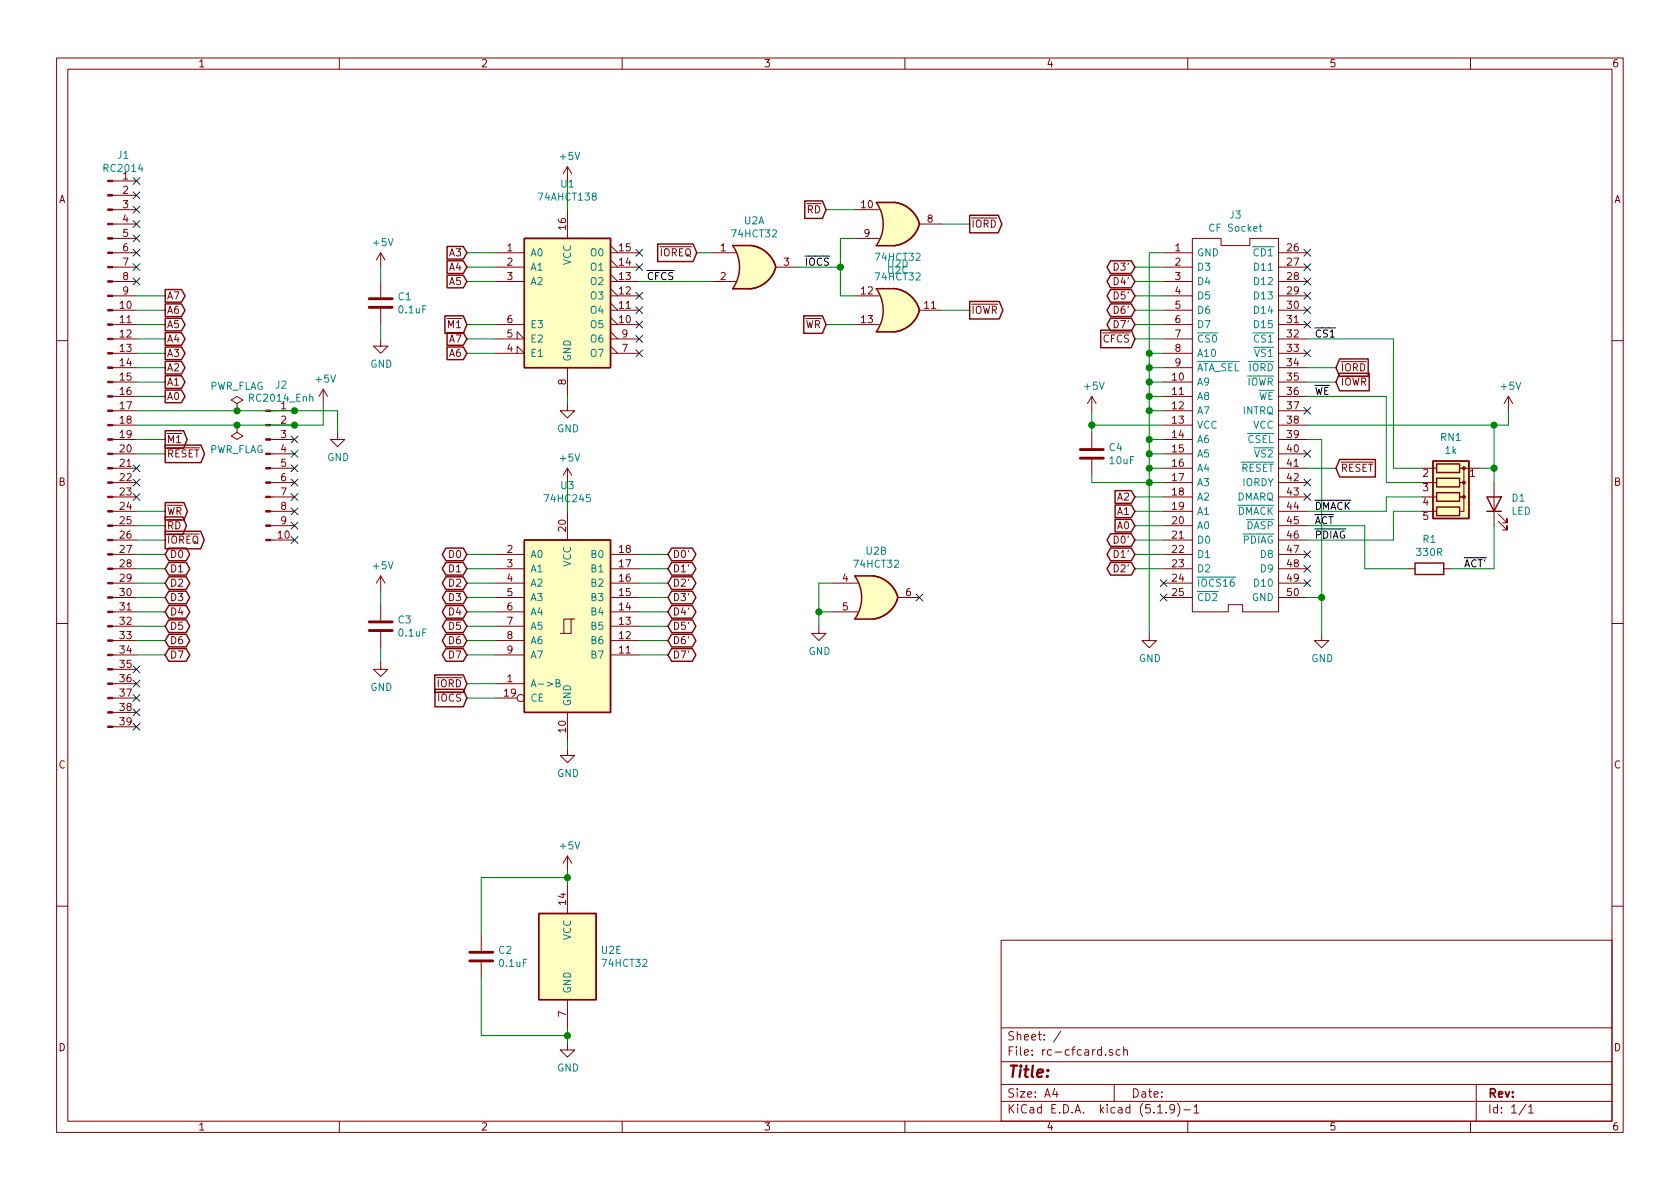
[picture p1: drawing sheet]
EESchema Schematic File Version 4
EELAYER 30 0
EELAYER END
$Descr A4 11693 8268
encoding utf-8
Sheet 1 1
Title ""
Date ""
Rev ""
Comp ""
Comment1 ""
Comment2 ""
Comment3 ""
Comment4 ""
$EndDescr
$Comp
L Connector:Conn_01x39_Male J1
U 1 1
P 750 3150
F 0 "J1" H 858 5231 50  0000 C CNN
F 1 "RC2014" H 858 5140 50  0000 C CNN
F 2 "Connector_PinHeader_2.54mm:PinHeader_1x39_P2.54mm_Vertical" H 750 3150 50  0001 C CNN
F 3 "~" H 750 3150 50  0001 C CNN
	1    750  3150
	1    0    0    -1  
$EndComp
$Comp
L Connector:Conn_01x10_Male J2
U 1 1
P 1850 3250
F 0 "J2" H 1958 3831 50  0000 C CNN
F 1 "RC2014_Enh" H 1958 3740 50  0000 C CNN
F 2 "Connector_PinHeader_2.54mm:PinHeader_1x10_P2.54mm_Vertical" H 1850 3250 50  0001 C CNN
F 3 "~" H 1850 3250 50  0001 C CNN
	1    1850 3250
	1    0    0    -1  
$EndComp
Wire Wire Line
	950  2050 1150 2050
Wire Wire Line
	1150 2150 950  2150
Wire Wire Line
	950  2250 1150 2250
Wire Wire Line
	1150 2350 950  2350
Wire Wire Line
	950  2450 1150 2450
Wire Wire Line
	1150 2550 950  2550
Wire Wire Line
	950  2650 1150 2650
Wire Wire Line
	1150 2750 950  2750
$Comp
L power:GND #PWR0101
U 1 1
P 2350 3000
F 0 "#PWR0101" H 2350 2750 50  0001 C CNN
F 1 "GND" H 2355 2827 50  0000 C CNN
F 2 "" H 2350 3000 50  0001 C CNN
F 3 "" H 2350 3000 50  0001 C CNN
	1    2350 3000
	1    0    0    -1  
$EndComp
Wire Wire Line
	950  2850 1650 2850
Wire Wire Line
	950  2950 1650 2950
Text GLabel 1150 2750 2    50   Output ~ 0
A0
Text GLabel 1150 2650 2    50   Output ~ 0
A1
Text GLabel 1150 2550 2    50   Output ~ 0
A2
Text GLabel 1150 2450 2    50   Output ~ 0
A3
Text GLabel 1150 2350 2    50   Output ~ 0
A4
Text GLabel 1150 2250 2    50   Output ~ 0
A5
Text GLabel 1150 2150 2    50   Output ~ 0
A6
Text GLabel 1150 2050 2    50   Output ~ 0
A7
Text GLabel 1150 3850 2    50   BiDi ~ 0
D0
Text GLabel 1150 3950 2    50   BiDi ~ 0
D1
Text GLabel 1150 4050 2    50   BiDi ~ 0
D2
Text GLabel 1150 4150 2    50   BiDi ~ 0
D3
Text GLabel 1150 4250 2    50   BiDi ~ 0
D4
Text GLabel 1150 4350 2    50   BiDi ~ 0
D5
Text GLabel 1150 4450 2    50   BiDi ~ 0
D6
Text GLabel 1150 4550 2    50   BiDi ~ 0
D7
Wire Wire Line
	950  3850 1150 3850
Wire Wire Line
	950  3950 1150 3950
Wire Wire Line
	950  4050 1150 4050
Wire Wire Line
	950  4150 1150 4150
Wire Wire Line
	950  4250 1150 4250
Wire Wire Line
	950  4350 1150 4350
Wire Wire Line
	950  4450 1150 4450
Wire Wire Line
	950  4550 1150 4550
Text GLabel 1150 3550 2    50   Output ~ 0
~WR
Text GLabel 1150 3650 2    50   Output ~ 0
~RD
Wire Wire Line
	1150 3650 950  3650
Wire Wire Line
	1150 3550 950  3550
NoConn ~ 950  4650
NoConn ~ 950  4750
NoConn ~ 950  4850
NoConn ~ 950  4950
NoConn ~ 950  5050
$Comp
L power:+5V #PWR0105
U 1 1
P 2250 2800
F 0 "#PWR0105" H 2250 2650 50  0001 C CNN
F 1 "+5V" H 2265 2973 50  0000 C CNN
F 2 "" H 2250 2800 50  0001 C CNN
F 3 "" H 2250 2800 50  0001 C CNN
	1    2250 2800
	1    0    0    -1  
$EndComp
$Comp
L power:PWR_FLAG #FLG0101
U 1 1
P 1650 2850
F 0 "#FLG0101" H 1650 2925 50  0001 C CNN
F 1 "PWR_FLAG" H 1650 3023 50  0000 C CNN
F 2 "" H 1650 2850 50  0001 C CNN
F 3 "~" H 1650 2850 50  0001 C CNN
	1    1650 2850
	1    0    0    -1  
$EndComp
$Comp
L power:PWR_FLAG #FLG0102
U 1 1
P 1650 2950
F 0 "#FLG0102" H 1650 3025 50  0001 C CNN
F 1 "PWR_FLAG" H 1650 3123 50  0000 C CNN
F 2 "" H 1650 2950 50  0001 C CNN
F 3 "~" H 1650 2950 50  0001 C CNN
	1    1650 2950
	-1   0    0    1   
$EndComp
Wire Wire Line
	2050 2850 2350 2850
Wire Wire Line
	2350 2850 2350 3000
Wire Wire Line
	2050 2950 2250 2950
Wire Wire Line
	2250 2950 2250 2800
NoConn ~ 2050 3750
NoConn ~ 2050 3650
NoConn ~ 2050 3550
NoConn ~ 2050 3450
NoConn ~ 2050 3350
NoConn ~ 2050 3250
NoConn ~ 2050 3050
NoConn ~ 950  3250
NoConn ~ 950  3350
Text GLabel 1150 3750 2    50   Output ~ 0
~IOREQ
Wire Wire Line
	950  3750 1150 3750
Text GLabel 1150 3150 2    50   Output ~ 0
~RESET
Wire Wire Line
	950  3150 1150 3150
Connection ~ 2050 2850
Connection ~ 2050 2950
Connection ~ 1650 2950
Wire Wire Line
	1650 2950 2050 2950
Connection ~ 1650 2850
Wire Wire Line
	1650 2850 2050 2850
NoConn ~ 2050 3150
NoConn ~ 950  1250
NoConn ~ 950  1350
NoConn ~ 950  1450
NoConn ~ 950  1550
NoConn ~ 950  1650
NoConn ~ 950  1750
NoConn ~ 950  1850
NoConn ~ 950  1950
NoConn ~ 950  3450
Text GLabel 1150 3050 2    50   Output ~ 0
~M1
Wire Wire Line
	950  3050 1150 3050
$Comp
L 74xx:74LS32 U2
U 5 1
P 3950 6650
F 0 "U2" H 4180 6696 50  0000 L CNN
F 1 "74HCT32" H 4180 6605 50  0000 L CNN
F 2 "Package_DIP:DIP-14_W7.62mm_LongPads" H 3950 6650 50  0001 C CNN
F 3 "http://www.ti.com/lit/gpn/sn74LS32" H 3950 6650 50  0001 C CNN
	5    3950 6650
	1    0    0    -1  
$EndComp
Text GLabel 3250 3850 0    50   BiDi ~ 0
D0
Text GLabel 3250 3950 0    50   BiDi ~ 0
D1
Text GLabel 3250 4050 0    50   BiDi ~ 0
D2
Text GLabel 3250 4150 0    50   BiDi ~ 0
D3
Text GLabel 3250 4250 0    50   BiDi ~ 0
D4
Text GLabel 3250 4350 0    50   BiDi ~ 0
D5
Text GLabel 3250 4450 0    50   BiDi ~ 0
D6
Text GLabel 3250 4550 0    50   BiDi ~ 0
D7
Wire Wire Line
	3250 3850 3450 3850
Wire Wire Line
	3250 3950 3450 3950
Wire Wire Line
	3250 4050 3450 4050
Wire Wire Line
	3250 4150 3450 4150
Wire Wire Line
	3250 4250 3450 4250
Wire Wire Line
	3250 4350 3450 4350
Wire Wire Line
	3250 4450 3450 4450
Wire Wire Line
	3250 4550 3450 4550
Text GLabel 4850 1750 0    50   Input ~ 0
~IOREQ
Wire Wire Line
	4850 1750 4950 1750
$Comp
L power:+5V #PWR0102
U 1 1
P 3950 6050
F 0 "#PWR0102" H 3950 5900 50  0001 C CNN
F 1 "+5V" H 3965 6223 50  0000 C CNN
F 2 "" H 3950 6050 50  0001 C CNN
F 3 "" H 3950 6050 50  0001 C CNN
	1    3950 6050
	1    0    0    -1  
$EndComp
$Comp
L power:GND #PWR0103
U 1 1
P 3950 7250
F 0 "#PWR0103" H 3950 7000 50  0001 C CNN
F 1 "GND" H 3955 7077 50  0000 C CNN
F 2 "" H 3950 7250 50  0001 C CNN
F 3 "" H 3950 7250 50  0001 C CNN
	1    3950 7250
	1    0    0    -1  
$EndComp
Wire Wire Line
	3950 6150 3950 6100
Wire Wire Line
	3950 7150 3950 7200
$Comp
L power:+5V #PWR0107
U 1 1
P 3950 3350
F 0 "#PWR0107" H 3950 3200 50  0001 C CNN
F 1 "+5V" H 3965 3523 50  0000 C CNN
F 2 "" H 3950 3350 50  0001 C CNN
F 3 "" H 3950 3350 50  0001 C CNN
	1    3950 3350
	1    0    0    -1  
$EndComp
$Comp
L power:GND #PWR0108
U 1 1
P 3950 5200
F 0 "#PWR0108" H 3950 4950 50  0001 C CNN
F 1 "GND" H 3955 5027 50  0000 C CNN
F 2 "" H 3950 5200 50  0001 C CNN
F 3 "" H 3950 5200 50  0001 C CNN
	1    3950 5200
	1    0    0    -1  
$EndComp
$Comp
L 74xx:74LS245 U3
U 1 1
P 3950 4350
F 0 "U3" H 3950 5331 50  0000 C CNN
F 1 "74HC245" H 3950 5240 50  0000 C CNN
F 2 "Package_DIP:DIP-20_W7.62mm_LongPads" H 3950 4350 50  0001 C CNN
F 3 "http://www.ti.com/lit/gpn/sn74LS245" H 3950 4350 50  0001 C CNN
	1    3950 4350
	1    0    0    -1  
$EndComp
Wire Wire Line
	3950 3350 3950 3550
Wire Wire Line
	3950 5150 3950 5200
$Comp
L rc-cfcard:CF_Card_Socket J3
U 1 1
P 8100 1750
F 0 "J3" H 8600 2015 50  0000 C CNN
F 1 "CF Socket" H 8600 1924 50  0000 C CNN
F 2 "rc-cfcard:CF_Card_Socket_PTH" H 8950 1900 50  0001 L CNN
F 3 "https://www.mouser.com/datasheet/2/527/CFS-1649427.pdf" H 8950 1800 50  0001 L CNN
	1    8100 1750
	1    0    0    -1  
$EndComp
Wire Wire Line
	8100 1750 8000 1750
Wire Wire Line
	8000 1750 8000 2450
$Comp
L power:GND #PWR0109
U 1 1
P 8000 4400
F 0 "#PWR0109" H 8000 4150 50  0001 C CNN
F 1 "GND" H 8005 4227 50  0000 C CNN
F 2 "" H 8000 4400 50  0001 C CNN
F 3 "" H 8000 4400 50  0001 C CNN
	1    8000 4400
	1    0    0    -1  
$EndComp
Wire Wire Line
	8100 2450 8000 2450
Connection ~ 8000 2450
Wire Wire Line
	8000 2450 8000 2550
Wire Wire Line
	8100 2650 8000 2650
Connection ~ 8000 2650
Wire Wire Line
	8000 2650 8000 2750
Wire Wire Line
	8100 2750 8000 2750
Connection ~ 8000 2750
Wire Wire Line
	8000 2750 8000 2850
Wire Wire Line
	8100 2850 8000 2850
Connection ~ 8000 2850
Wire Wire Line
	8000 2850 8000 3050
Wire Wire Line
	8100 3050 8000 3050
Connection ~ 8000 3050
Wire Wire Line
	8000 3050 8000 3150
Wire Wire Line
	8100 3150 8000 3150
Connection ~ 8000 3150
Wire Wire Line
	8000 3150 8000 3250
Wire Wire Line
	8100 3250 8000 3250
Connection ~ 8000 3250
Wire Wire Line
	8000 3250 8000 3350
Wire Wire Line
	8100 3350 8000 3350
Connection ~ 8000 3350
Wire Wire Line
	8000 3350 8000 4400
NoConn ~ 8100 4150
$Comp
L power:GND #PWR0110
U 1 1
P 9200 4400
F 0 "#PWR0110" H 9200 4150 50  0001 C CNN
F 1 "GND" H 9205 4227 50  0000 C CNN
F 2 "" H 9200 4400 50  0001 C CNN
F 3 "" H 9200 4400 50  0001 C CNN
	1    9200 4400
	1    0    0    -1  
$EndComp
Wire Wire Line
	9100 3050 9200 3050
Wire Wire Line
	9200 3050 9200 4150
Wire Wire Line
	9100 4150 9200 4150
Connection ~ 9200 4150
Wire Wire Line
	9200 4150 9200 4400
Wire Wire Line
	8100 2550 8000 2550
Connection ~ 8000 2550
Wire Wire Line
	8000 2550 8000 2650
$Comp
L Device:R_Network04 RN1
U 1 1
P 10100 3450
F 0 "RN1" V 9683 3450 50  0000 C CNN
F 1 "1k" V 9774 3450 50  0000 C CNN
F 2 "Resistor_THT:R_Array_SIP5" V 10375 3450 50  0001 C CNN
F 3 "http://www.vishay.com/docs/31509/csc.pdf" H 10100 3450 50  0001 C CNN
	1    10100 3450
	0    1    1    0   
$EndComp
Wire Wire Line
	9100 3750 9700 3750
Wire Wire Line
	9700 3750 9700 3550
Wire Wire Line
	9700 3550 9900 3550
Wire Wire Line
	9100 2350 9700 2350
Wire Wire Line
	9700 2350 9700 3250
Wire Wire Line
	9700 3250 9900 3250
Wire Wire Line
	9900 3350 9650 3350
Wire Wire Line
	9650 3350 9650 2750
Wire Wire Line
	9650 2750 9100 2750
Wire Wire Line
	9100 3550 9650 3550
Wire Wire Line
	9650 3550 9650 3450
Wire Wire Line
	9650 3450 9900 3450
Wire Wire Line
	9100 2950 10400 2950
Wire Wire Line
	10500 2950 10500 2850
$Comp
L power:+5V #PWR0111
U 1 1
P 10500 2850
F 0 "#PWR0111" H 10500 2700 50  0001 C CNN
F 1 "+5V" H 10515 3023 50  0000 C CNN
F 2 "" H 10500 2850 50  0001 C CNN
F 3 "" H 10500 2850 50  0001 C CNN
	1    10500 2850
	1    0    0    -1  
$EndComp
Wire Wire Line
	10300 3250 10400 3250
Wire Wire Line
	10400 3250 10400 2950
Connection ~ 10400 2950
Wire Wire Line
	10400 2950 10500 2950
$Comp
L power:+5V #PWR0112
U 1 1
P 7600 2850
F 0 "#PWR0112" H 7600 2700 50  0001 C CNN
F 1 "+5V" H 7615 3023 50  0000 C CNN
F 2 "" H 7600 2850 50  0001 C CNN
F 3 "" H 7600 2850 50  0001 C CNN
	1    7600 2850
	1    0    0    -1  
$EndComp
NoConn ~ 9100 2850
NoConn ~ 9100 2450
NoConn ~ 9100 3150
NoConn ~ 9100 3350
NoConn ~ 9100 3450
NoConn ~ 9100 3850
NoConn ~ 9100 3950
NoConn ~ 9100 4050
NoConn ~ 9100 1850
NoConn ~ 9100 1950
NoConn ~ 9100 2050
NoConn ~ 9100 2150
NoConn ~ 9100 2250
NoConn ~ 9100 1750
NoConn ~ 8100 4050
Text GLabel 7900 1850 0    50   BiDi ~ 0
D3'
Text GLabel 7900 1950 0    50   BiDi ~ 0
D4'
Text GLabel 7900 2050 0    50   BiDi ~ 0
D5'
Text GLabel 7900 2150 0    50   BiDi ~ 0
D6'
Text GLabel 7900 2250 0    50   BiDi ~ 0
D7'
Text GLabel 7900 3750 0    50   BiDi ~ 0
D0'
Text GLabel 7900 3850 0    50   BiDi ~ 0
D1'
Text GLabel 7900 3950 0    50   BiDi ~ 0
D2'
Text GLabel 7900 3650 0    50   Input ~ 0
A0
Text GLabel 7900 3550 0    50   Input ~ 0
A1
Text GLabel 7900 3450 0    50   Input ~ 0
A2
Wire Wire Line
	7900 3450 8100 3450
Wire Wire Line
	7900 3550 8100 3550
Wire Wire Line
	7900 3650 8100 3650
Wire Wire Line
	7900 3750 8100 3750
Wire Wire Line
	7900 3850 8100 3850
Wire Wire Line
	7900 3950 8100 3950
Wire Wire Line
	7900 2250 8100 2250
Wire Wire Line
	7900 2150 8100 2150
Wire Wire Line
	7900 2050 8100 2050
Wire Wire Line
	7900 1950 8100 1950
Wire Wire Line
	7900 1850 8100 1850
Text GLabel 7900 2350 0    50   Input ~ 0
~CFCS
Text Label 9150 2750 0    50   ~ 0
~WE
Text Label 9150 3550 0    50   ~ 0
~DMACK
Text Label 9150 3750 0    50   ~ 0
~PDIAG
Text Label 9150 2350 0    50   ~ 0
~CS1
Text GLabel 9300 3250 2    50   Input ~ 0
~RESET
Wire Wire Line
	9100 3250 9300 3250
Wire Wire Line
	9100 3650 9500 3650
Wire Wire Line
	9500 3650 9500 3950
Wire Wire Line
	9500 3950 9800 3950
$Comp
L Device:R R1
U 1 1
P 9950 3950
F 0 "R1" V 9743 3950 50  0000 C CNN
F 1 "330R" V 9834 3950 50  0000 C CNN
F 2 "Resistor_THT:R_Axial_DIN0207_L6.3mm_D2.5mm_P7.62mm_Horizontal" V 9880 3950 50  0001 C CNN
F 3 "~" H 9950 3950 50  0001 C CNN
	1    9950 3950
	0    1    1    0   
$EndComp
$Comp
L Device:LED D1
U 1 1
P 10400 3500
F 0 "D1" V 10439 3382 50  0000 R CNN
F 1 "LED" V 10348 3382 50  0000 R CNN
F 2 "LED_THT:LED_D3.0mm" H 10400 3500 50  0001 C CNN
F 3 "~" H 10400 3500 50  0001 C CNN
	1    10400 3500
	0    -1   -1   0   
$EndComp
Wire Wire Line
	10100 3950 10400 3950
Wire Wire Line
	10400 3950 10400 3650
Wire Wire Line
	10400 3350 10400 3250
Connection ~ 10400 3250
Text Label 9150 3650 0    50   ~ 0
~ACT
Text Label 10350 3950 2    50   ~ 0
~ACT'
Wire Wire Line
	7900 2350 8100 2350
Text GLabel 4650 3850 2    50   BiDi ~ 0
D0'
Text GLabel 4650 3950 2    50   BiDi ~ 0
D1'
Text GLabel 4650 4050 2    50   BiDi ~ 0
D2'
Text GLabel 4650 4150 2    50   BiDi ~ 0
D3'
Text GLabel 4650 4250 2    50   BiDi ~ 0
D4'
Text GLabel 4650 4350 2    50   BiDi ~ 0
D5'
Text GLabel 4650 4450 2    50   BiDi ~ 0
D6'
Text GLabel 4650 4550 2    50   BiDi ~ 0
D7'
Wire Wire Line
	4450 4550 4650 4550
Wire Wire Line
	4450 4450 4650 4450
Wire Wire Line
	4450 4350 4650 4350
Wire Wire Line
	4450 4250 4650 4250
Wire Wire Line
	4450 4150 4650 4150
Wire Wire Line
	4450 4050 4650 4050
Wire Wire Line
	4450 3950 4650 3950
Wire Wire Line
	4450 3850 4650 3850
Text GLabel 9300 2550 2    50   Input ~ 0
~IORD
Text GLabel 9300 2650 2    50   Input ~ 0
~IOWR
Wire Wire Line
	9300 2650 9100 2650
Wire Wire Line
	9100 2550 9300 2550
Wire Wire Line
	5850 1850 5850 2050
Connection ~ 5850 1850
Wire Wire Line
	5550 1850 5850 1850
Wire Wire Line
	5850 1650 5850 1850
$Comp
L 74xx:74LS32 U2
U 2 1
P 6100 4150
F 0 "U2" H 6100 4475 50  0000 C CNN
F 1 "74HCT32" H 6100 4384 50  0000 C CNN
F 2 "Package_DIP:DIP-14_W7.62mm_LongPads" H 6100 4150 50  0001 C CNN
F 3 "http://www.ti.com/lit/gpn/sn74LS32" H 6100 4150 50  0001 C CNN
	2    6100 4150
	1    0    0    -1  
$EndComp
Wire Wire Line
	5850 2050 5950 2050
Wire Wire Line
	6550 2150 6750 2150
Wire Wire Line
	6550 1550 6750 1550
Text GLabel 6750 2150 2    50   Output ~ 0
~IOWR
Text GLabel 6750 1550 2    50   Output ~ 0
~IORD
Text Label 5600 1850 0    50   ~ 0
~IOCS
NoConn ~ 6400 4150
Text GLabel 3250 4850 0    50   Input ~ 0
~IOCS
Text GLabel 3250 4750 0    50   Input ~ 0
~IORD
Wire Wire Line
	3250 4750 3450 4750
Wire Wire Line
	3250 4850 3450 4850
Text GLabel 5750 1450 0    50   Input ~ 0
~RD
Wire Wire Line
	5750 2250 5950 2250
Text GLabel 5750 2250 0    50   Input ~ 0
~WR
$Comp
L power:GND #PWR0113
U 1 1
P 5700 4350
F 0 "#PWR0113" H 5700 4100 50  0001 C CNN
F 1 "GND" H 5705 4177 50  0000 C CNN
F 2 "" H 5700 4350 50  0001 C CNN
F 3 "" H 5700 4350 50  0001 C CNN
	1    5700 4350
	1    0    0    -1  
$EndComp
Wire Wire Line
	5700 4350 5700 4250
Wire Wire Line
	5700 4050 5800 4050
Wire Wire Line
	5800 4250 5700 4250
Connection ~ 5700 4250
Wire Wire Line
	5700 4250 5700 4050
Text GLabel 3250 1850 0    50   Input ~ 0
A4
Text GLabel 3250 1950 0    50   Input ~ 0
A5
Text GLabel 3250 2450 0    50   Input ~ 0
A6
Wire Wire Line
	4950 1950 4450 1950
Wire Wire Line
	3950 2750 3950 2800
$Comp
L power:+5V #PWR0106
U 1 1
P 3950 1250
F 0 "#PWR0106" H 3950 1100 50  0001 C CNN
F 1 "+5V" H 3965 1423 50  0000 C CNN
F 2 "" H 3950 1250 50  0001 C CNN
F 3 "" H 3950 1250 50  0001 C CNN
	1    3950 1250
	1    0    0    -1  
$EndComp
Wire Wire Line
	3950 1450 3950 1250
$Comp
L power:GND #PWR0104
U 1 1
P 3950 2800
F 0 "#PWR0104" H 3950 2550 50  0001 C CNN
F 1 "GND" H 3955 2627 50  0000 C CNN
F 2 "" H 3950 2800 50  0001 C CNN
F 3 "" H 3950 2800 50  0001 C CNN
	1    3950 2800
	1    0    0    -1  
$EndComp
Text Label 4500 1950 0    50   ~ 0
~CFCS
NoConn ~ 4450 2450
NoConn ~ 4450 2350
NoConn ~ 4450 2250
NoConn ~ 4450 2050
NoConn ~ 4450 1850
NoConn ~ 4450 1750
Wire Wire Line
	3250 2450 3450 2450
Wire Wire Line
	3250 2350 3450 2350
Wire Wire Line
	3250 2250 3450 2250
Wire Wire Line
	3250 1950 3450 1950
Wire Wire Line
	3250 1850 3450 1850
Wire Wire Line
	3250 1750 3450 1750
Text GLabel 3250 2250 0    50   Input ~ 0
~M1
Text GLabel 3250 1750 0    50   Input ~ 0
A3
Text GLabel 3250 2350 0    50   Input ~ 0
A7
$Comp
L 74xx:74LS138 U1
U 1 1
P 3950 2050
F 0 "U1" H 3950 2831 50  0000 C CNN
F 1 "74AHCT138" H 3950 2740 50  0000 C CNN
F 2 "Package_DIP:DIP-16_W7.62mm_LongPads" H 3950 2050 50  0001 C CNN
F 3 "http://www.ti.com/lit/gpn/sn74LS138" H 3950 2050 50  0001 C CNN
	1    3950 2050
	1    0    0    -1  
$EndComp
NoConn ~ 4450 2150
$Comp
L Device:C C1
U 1 1
P 2650 2100
F 0 "C1" H 2765 2146 50  0000 L CNN
F 1 "0.1uF" H 2765 2055 50  0000 L CNN
F 2 "Capacitor_THT:C_Disc_D3.0mm_W1.6mm_P2.50mm" H 2688 1950 50  0001 C CNN
F 3 "~" H 2650 2100 50  0001 C CNN
	1    2650 2100
	1    0    0    -1  
$EndComp
$Comp
L power:+5V #PWR0114
U 1 1
P 2650 1850
F 0 "#PWR0114" H 2650 1700 50  0001 C CNN
F 1 "+5V" H 2665 2023 50  0000 C CNN
F 2 "" H 2650 1850 50  0001 C CNN
F 3 "" H 2650 1850 50  0001 C CNN
	1    2650 1850
	1    0    0    -1  
$EndComp
Wire Wire Line
	2650 1850 2650 1950
$Comp
L power:GND #PWR0115
U 1 1
P 2650 2350
F 0 "#PWR0115" H 2650 2100 50  0001 C CNN
F 1 "GND" H 2655 2177 50  0000 C CNN
F 2 "" H 2650 2350 50  0001 C CNN
F 3 "" H 2650 2350 50  0001 C CNN
	1    2650 2350
	1    0    0    -1  
$EndComp
Wire Wire Line
	2650 2350 2650 2250
$Comp
L Device:C C3
U 1 1
P 2650 4350
F 0 "C3" H 2765 4396 50  0000 L CNN
F 1 "0.1uF" H 2765 4305 50  0000 L CNN
F 2 "Capacitor_THT:C_Disc_D3.0mm_W1.6mm_P2.50mm" H 2688 4200 50  0001 C CNN
F 3 "~" H 2650 4350 50  0001 C CNN
	1    2650 4350
	1    0    0    -1  
$EndComp
$Comp
L power:+5V #PWR0116
U 1 1
P 2650 4100
F 0 "#PWR0116" H 2650 3950 50  0001 C CNN
F 1 "+5V" H 2665 4273 50  0000 C CNN
F 2 "" H 2650 4100 50  0001 C CNN
F 3 "" H 2650 4100 50  0001 C CNN
	1    2650 4100
	1    0    0    -1  
$EndComp
Wire Wire Line
	2650 4100 2650 4200
$Comp
L power:GND #PWR0117
U 1 1
P 2650 4600
F 0 "#PWR0117" H 2650 4350 50  0001 C CNN
F 1 "GND" H 2655 4427 50  0000 C CNN
F 2 "" H 2650 4600 50  0001 C CNN
F 3 "" H 2650 4600 50  0001 C CNN
	1    2650 4600
	1    0    0    -1  
$EndComp
Wire Wire Line
	2650 4600 2650 4500
$Comp
L Device:C C2
U 1 1
P 3350 6650
F 0 "C2" H 3465 6696 50  0000 L CNN
F 1 "0.1uF" H 3465 6605 50  0000 L CNN
F 2 "Capacitor_THT:C_Disc_D3.0mm_W1.6mm_P2.50mm" H 3388 6500 50  0001 C CNN
F 3 "~" H 3350 6650 50  0001 C CNN
	1    3350 6650
	1    0    0    -1  
$EndComp
Wire Wire Line
	3350 6800 3350 7200
Wire Wire Line
	3350 7200 3950 7200
Connection ~ 3950 7200
Wire Wire Line
	3950 7200 3950 7250
Wire Wire Line
	3350 6500 3350 6100
Wire Wire Line
	3350 6100 3950 6100
Connection ~ 3950 6100
Wire Wire Line
	3950 6100 3950 6050
Wire Wire Line
	7600 3350 8000 3350
Wire Wire Line
	7600 3300 7600 3350
Connection ~ 7600 2950
Wire Wire Line
	7600 2950 7600 2850
Wire Wire Line
	8100 2950 7600 2950
$Comp
L Device:C C4
U 1 1
P 7600 3150
F 0 "C4" H 7715 3196 50  0000 L CNN
F 1 "10uF" H 7715 3105 50  0000 L CNN
F 2 "Capacitor_THT:C_Disc_D3.8mm_W2.6mm_P2.50mm" H 7638 3000 50  0001 C CNN
F 3 "~" H 7600 3150 50  0001 C CNN
	1    7600 3150
	1    0    0    -1  
$EndComp
Wire Wire Line
	7600 2950 7600 3000
$Comp
L 74xx:74LS32 U2
U 1 1
P 5250 1850
F 0 "U2" H 5250 2175 50  0000 C CNN
F 1 "74HCT32" H 5250 2084 50  0000 C CNN
F 2 "Package_DIP:DIP-14_W7.62mm_LongPads" H 5250 1850 50  0001 C CNN
F 3 "http://www.ti.com/lit/gpn/sn74LS32" H 5250 1850 50  0001 C CNN
	1    5250 1850
	1    0    0    -1  
$EndComp
$Comp
L 74xx:74LS32 U2
U 3 1
P 6250 1550
F 0 "U2" H 6250 1875 50  0000 C CNN
F 1 "74HCT32" H 6250 1784 50  0000 C CNN
F 2 "Package_DIP:DIP-14_W7.62mm_LongPads" H 6250 1550 50  0001 C CNN
F 3 "http://www.ti.com/lit/gpn/sn74LS32" H 6250 1550 50  0001 C CNN
	3    6250 1550
	1    0    0    1   
$EndComp
Wire Wire Line
	5850 1650 5950 1650
Wire Wire Line
	5750 1450 5950 1450
$Comp
L 74xx:74LS32 U2
U 4 1
P 6250 2150
F 0 "U2" H 6250 2475 50  0000 C CNN
F 1 "74HCT32" H 6250 2384 50  0000 C CNN
F 2 "Package_DIP:DIP-14_W7.62mm_LongPads" H 6250 2150 50  0001 C CNN
F 3 "http://www.ti.com/lit/gpn/sn74LS32" H 6250 2150 50  0001 C CNN
	4    6250 2150
	1    0    0    -1  
$EndComp
$EndSCHEMATC
